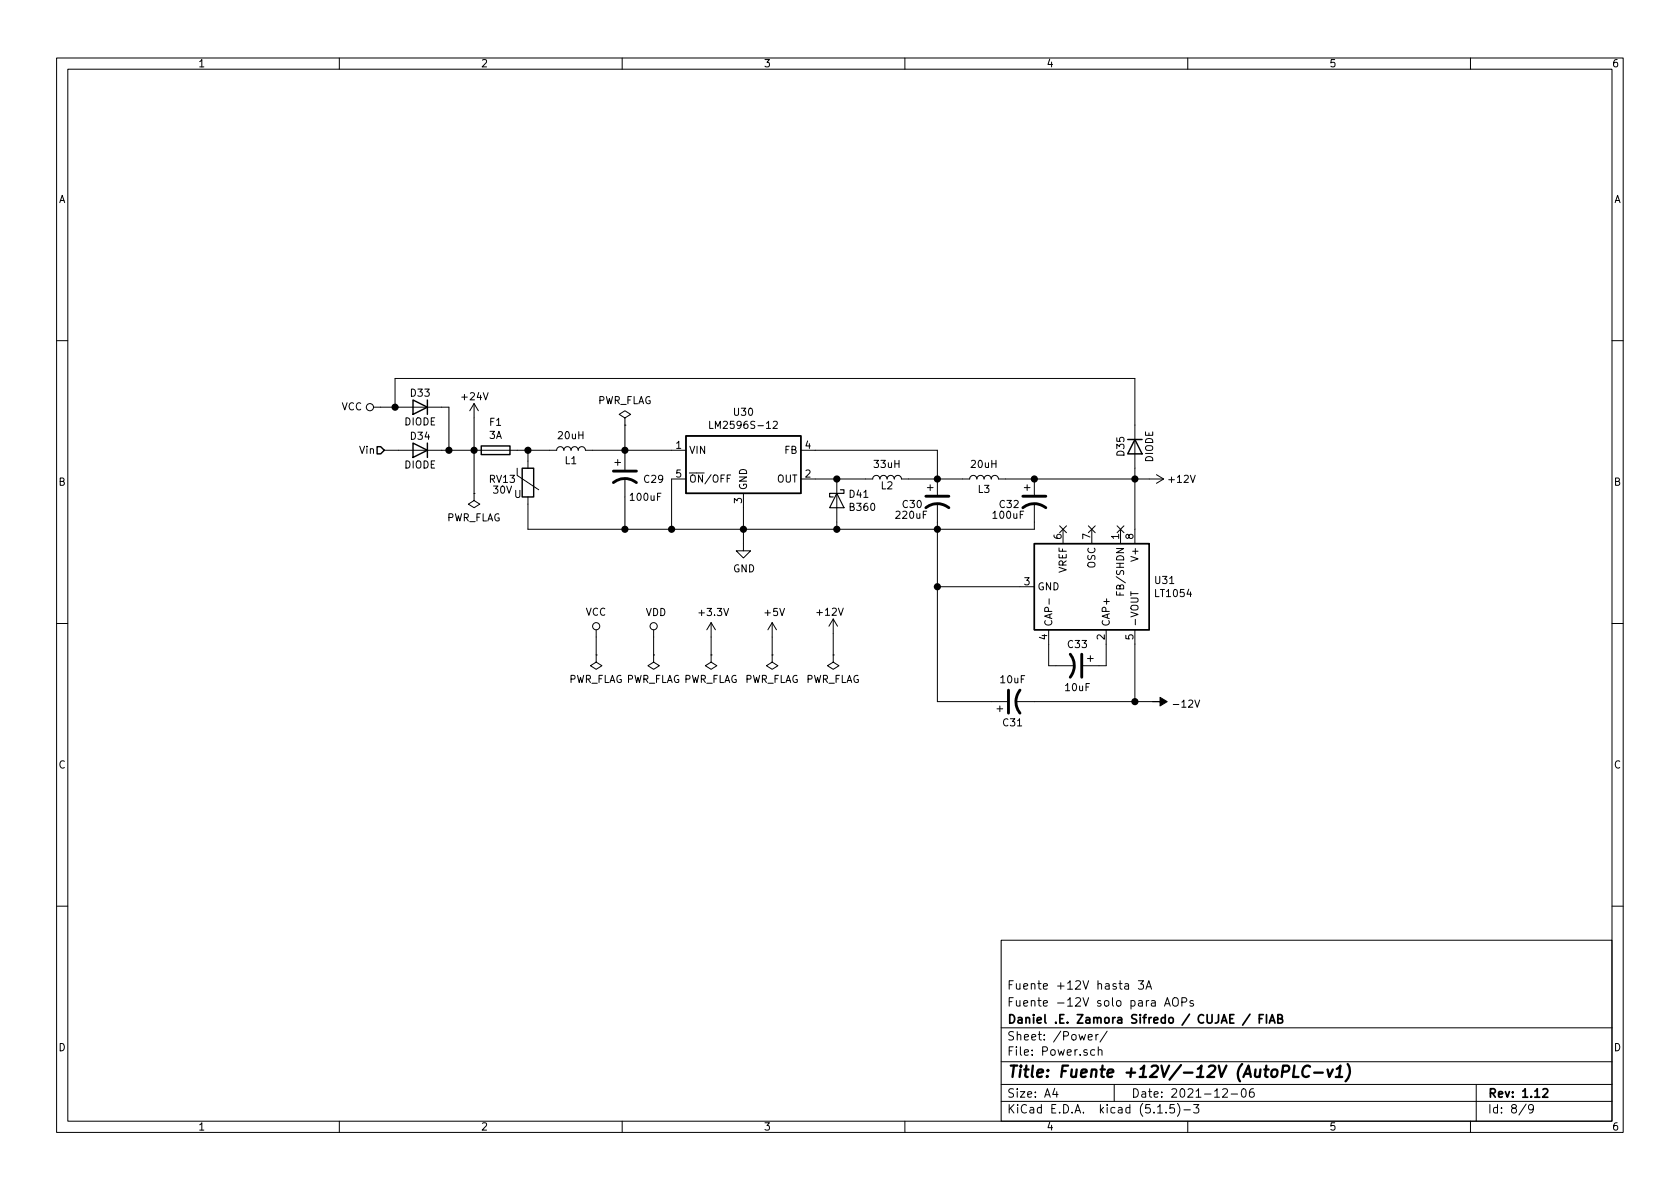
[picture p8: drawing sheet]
<svg xmlns="http://www.w3.org/2000/svg" width="297mm" height="210mm" viewBox="0 0 297 210" stroke-linecap="round" stroke-linejoin="round" font-family="sans-serif">
<g fill="none" stroke="#000" stroke-width=".18">
<path d="M10 10.3h277v189.9h-277zM12 12.2h273v186.1h-273zM60 10.3v1.9M110 10.3v1.9M160 10.3v1.9M210 10.3v1.9M260 10.3v1.9M10 60.2h2M66 72h13.4v7.6M67.9 79.6h30.5a.63 .63 0 0 1 .7-.6 .63 .63 0 0 1 .6 .6 .63 .63 0 0 1 .6-.6 .63 .63 0 0 1 .7 .6 .63 .63 0 0 1 .6-.6 .63 .63 0 0 1 .6 .6 .63 .63 0 0 1 .7-.6 .63 .63 0 0 1 .6 .6h17.8M69.8 72v-5.1h130.9v29.2M83.8 71.4l-.7 1.2"/>
<path d="M83.8 71.4v15.8M83.8 71.4l.8 1.2M93.3 79.6v3.2M110.5 73.9l1-.6-1-.7-1 .7 1 .6v1.3M110.5 75.2h.1M110.5 75.2v7.9M125.5 74.5v1.3h.6M136.7 74.6l.5-.1 .2 .3v.3l-.7 .7h.7M141.6 79.6h24.1v7.9M285 60.2h2M83.8 87.2v1.3l1 .6-1 .7-1-.7 1-.6M83.8 87.2h.1"/>
<path d="M91.4 82.8v1.3l3.8 2.5M93.3 87.9v5.7h89.6v-4.6M108.7 81.8h1M109.2 81.3v1M110.5 84.6v9M121.3 84.7h-2.6v8.9M129.2 84h-.6v1.3M131.4 87.2v10.2h1.3l-1.3 1.3-1.2-1.3h1.2M141.6 84.7h12.7a.63 .63 0 0 1 .6-.6 .63 .63 0 0 1 .7 .6 .63 .63 0 0 1 .6-.6 .63 .63 0 0 1 .6 .6 .63 .63 0 0 1 .7-.6 .63 .63 0 0 1 .6 .6 .63 .63 0 0 1 .6-.6 .63 .63 0 0 1 .7 .6h12a.63 .63 0 0 1 .7-.6 .63 .63 0 0 1 .6 .6 .63 .63 0 0 1 .7-.6 .63 .63 0 0 1 .6 .6 .63 .63 0 0 1 .6-.6 .63 .63 0 0 1 .7 .6 .63 .63 0 0 1 .6-.6 .63 .63 0 0 1 .6 .6h29.2M148 84.7v8.9M164 86.2h1M164.5 85.7v1"/>
<path d="M165.7 89v35.1h12.4M181.1 86.2h1M181.6 85.7v1M182.9 84.7v2.8M187.4 93l1.2 1.2M188 93.6v2.5M188.6 93l-1.2 1.2M192.4 93l1.2 1.2M193 93.6v2.5M193.6 93l-1.2 1.2M197.5 93l1.2 1.2M198.1 93.6v2.5"/>
<path d="M198.7 93l-1.2 1.2M204.5 83.9l1.2 .8M205.7 84.7l-1.2 .8M10 110.3h2M105.4 115.8v1.3l1 .6-1 .7-1-.7 1-.6M105.4 115.8h.1M105.4 111.4v4.4M115.6 115.8v1.3l1 .6-1 .7-1-.7 1-.6M115.6 115.8h.1M115.6 111.4v4.4M125.7 115.8v1.3l1 .6-1 .7-1-.7 1-.6M125.7 115.8h.1"/>
<path d="M125.7 110.1l-.7 1.3M125.7 110.1v5.7M125.7 110.1l.8 1.3M136.5 115.8v1.3l1 .6-1 .7-1-.7 1-.6M136.5 115.8h.1M136.5 110.1l-.7 1.3M136.5 110.1v5.7M136.5 110.1l.8 1.3M147.3 115.8v1.3l1 .6-1 .7-1-.7 1-.6M147.3 115.8h.1M147.3 109.5l-.7 1.2M147.3 109.5v6.3"/>
<path d="M147.3 109.5l.8 1.2M165.7 103.8h17.2M185.4 111.4v6.3h4.6M185.5 105.9v1M192.3 116.5h1M192.8 115.9v1.1M195.6 111.4v6.3h-4.1M197.4 104.6v.6h1.3M198 104.8v.4M199.9 104.6v.7M200.7 111.4v12.7M285 110.3h2"/>
<path d="M176.3 125.3h1M176.8 124.8v1.1M179.6 124.1h24.2M10 160.2h2M177 166.3h108v32h-108zM198.9 174h.6v.9M199.5 174.3l-.4 .1-.3 .2 .3 .3 .4-.1M201.3 173.4h.9l-.5 .6 .4 .1v.7l-.2 .1-.6-.1M202.6 174.9l.5-1.5 .5 1.5M202.8 174.5h.7M205.9 177.9l.5-1.5 .5 1.5M206 177.5h.8"/>
<path d="M207.4 176.7l.3-.3a.53 .53 0 0 1 .6 .5v.5a.51 .51 0 0 1-.8 .4 1.05 1.05 0 0 1-.1-1.1zM209 177.2l.7-.1 .1-.2v-.3l-.3-.2h-.5v1.5M211 177a.37 .37 0 0 0-.6 .1l.1 .3 .5 .1v.1l-.2 .3-.4-.1M285 160.2h2M60 198.3v1.9M110 198.3v1.9M160 198.3v1.9M177 194.8h108M177 191.8h108M177 187.8h108M177 181.8h108M186.5 192.5l-.4 1h1"/>
<path d="M186.8 193v1M192.4 183.4l.7-.1v-.3l-.5-.1-.2 .2 .1 .7h.6M193.5 185.7l-.4-.1-.3 .3 .1 .6 .2 .1 .4-.1M193.8 182.9v1M194.2 185.7h.1a.37 .37 0 0 1 .5 .1v.8M194.2 182.9l-.4 .2v.1M194.2 185.1v1.5M195.8 182.3l-1.3 2M197 191.8v3M204.7 196.8h.8M206.2 196.7v.1M207.6 195.3h-.7l-.1 .7 .2-.1 .5 .1 .2 .2-.1 .5-.2 .1-.6-.1"/>
<path d="M208.2 195.1a1.71 1.71 0 0 1 0 2.3M209.3 196.3h1.2M210 198.3v1.9M211 195.3h1l-.5 .6 .4 .1v.7l-.2 .1-.7-.1M216.2 192.7l.2-.2h.4l.2 .5-.9 1h.9M217.7 193.5h1.1M219.6 192.7l.4-.2a.94 .94 0 0 1 0 1.5 .82 .82 0 0 1-.4-1.3zM221.6 192.5a.59 .59 0 0 0-.7 .7l.1 .7 .2 .1 .5-.1 .1-.5-.2-.2-.4-.1-.3 .3M260 198.3v1.9M261 191.8v6.5M269.8 195.2l-1.2 2M271.1 196l-.3 .3-.4-.1-.1-.2v-.4l.1-.2 .4-.1 .2 .2a1.19 1.19 0 0 1-.2 1.2l-.4 .1"/>
<circle cx="65.4" cy="72" r=".63"/>
<circle cx="105.4" cy="110.7" r=".63"/>
<circle cx="115.6" cy="110.7" r=".63"/>
</g>
<path d="M221 179.3l-1.3 2M223.4 179.4h-.7v1.5M223.9 179.4v1.5M222.7 180.1h.4M224.4 180.9l.5-1.5 .5 1.5M224.6 180.5h.7M225.9 180.1h.5l.2-.1 .1-.3-.3-.3h-.5v1.5h.6l.3-.3a.41 .41 0 0 0-.4-.5M272.8 192.7l.2-.2h.4l.3 .5-1 1h1" fill="none" stroke="#000" stroke-width=".3"/>
<path d="M228.9 188.4l-.3 2h1M231.6 188.6a.89 .89 0 0 0-1 0 .89 .89 0 0 0-.3 1 .71 .71 0 0 0 .3 .8 .71 .71 0 0 0 .8-.1M232.4 189.7h1.5M234.7 189.1l.3 1.3 .7-1.3M236.2 190.4h1.1M236.3 189l.7-.6-.2 2M238.3 188.2a2.31 2.31 0 0 1-.4 3" fill="none" stroke="#000" stroke-width=".41"/>
<path d="M66.7 79h.6l.6 .6-.6 .7h-.6zM73 70.7l2.6 1.3-2.6 1.3zM73 78.4l2.6 1.2-2.6 1.3zM75.6 70.7v2.6M75.6 78.4v2.5M85.1 78.9h5.1v1.5h-5.1zM121.3 77.1h20.3v10.1h-20.3zM199.4 77.7h2.5M200.7 77.7l1.2 2.6h-2.5zM92.3 82.8h2.1v5.1h-2.1zM182.9 96.1h20.3v15.3h-20.3z" fill="none" stroke="#000" stroke-width=".25"/>
<path d="M108.5 85.3a3.3 3.3 0 0 1 4 0M108.5 83.3h4M163.7 89.8a3.3 3.3 0 0 1 4.1 0M163.7 87.8h4.1M180.8 89.8a3.3 3.3 0 0 1 4.1 0M180.8 87.8h4.1M189.2 115.7a3.3 3.3 0 0 1 0 4.1M191.3 115.7v4.1M178.3 122v4.1M180.3 122a3.3 3.3 0 0 0 0 4.1" fill="none" stroke="#000" stroke-width=".51"/>
<path d="M203.8 124.1h1.3v-.8l1.3 .8-1.3 .7v-.7z" fill="#000" stroke="#000" stroke-width=".18"/>
<path d="M148 87.2l1.2 2.6h-2.5zM148.6 86.6h.6v.6h-2.5v.7h.6" fill="none" stroke="#000" stroke-width=".2"/>
<g fill="#000" stroke="#000" stroke-width=".25">
<circle cx="69.9" cy="72" r=".51"/>
<circle cx="79.4" cy="79.6" r=".51"/>
<circle cx="83.8" cy="79.6" r=".51"/>
<circle cx="93.3" cy="79.6" r=".51"/>
<circle cx="110.5" cy="79.6" r=".51"/>
<circle cx="110.5" cy="93.6" r=".51"/>
<circle cx="118.7" cy="93.6" r=".51"/>
<circle cx="131.4" cy="93.6" r=".51"/>
<circle cx="148" cy="84.7" r=".51"/>
<circle cx="148" cy="93.6" r=".51"/>
<circle cx="165.7" cy="93.6" r=".51"/>
<circle cx="165.7" cy="84.7" r=".51"/>
<circle cx="182.9" cy="84.7" r=".51"/>
<circle cx="200.7" cy="84.7" r=".51"/>
<circle cx="165.7" cy="103.8" r=".51"/>
<circle cx="200.7" cy="124.1" r=".51"/>
</g>
<text font-size="2.8" x="178" y="190.5">Title: Fuente +12V/-12V (AutoPLC-v1)</text>
<g font-size="2.1">
<text x="178" y="178">Fuente -12V solo para AOPs</text>
<text x="178" y="175">Fuente +12V hasta 3A</text>
<text x="178" y="184">Sheet: /Power/</text>
<text x="178" y="181">Daniel .E. Zamora Sifredo / CUJAE / FIAB</text>
<text x="178" y="186.7">File: Power.sch</text>
<text x="178" y="196.9">KiCad E.D.A. kicad (5.1.5)-3</text>
<text x="178" y="194.1">Size: A4</text>
<text x="200" y="194.1">Date: 2021-12-06</text>
<text x="263" y="194.1">Rev: 1.12</text>
<text x="263" y="196.9">Id: 8/9</text>
</g>
<g font-size="1.8">
<text x="35" y="11.9">1</text>
<text x="85" y="11.9">2</text>
<text x="135" y="11.9">3</text>
<text x="185" y="11.9">4</text>
<text x="235" y="11.9">5</text>
<text x="285" y="11.9">6</text>
<text x="10.4" y="35.9">A</text>
<text x="285.4" y="35.9">A</text>
<text x="72.7" y="70.1">D33</text>
<text x="81.8" y="70.8">+24V</text>
<text x="105.5" y="71.5">PWR_FLAG</text>
<text x="60.4" y="72.6">VCC</text>
<text x="71.5" y="75.2">DIODE</text>
<text x="72.7" y="77.8">D34</text>
<text x="86.5" y="77.6">3A</text>
<text x="86.6" y="75.3">F1</text>
<text x="98.8" y="77.7">20uH</text>
<text x="126.3" y="75.8">LM2596S-12</text>
<text x="129.8" y="73.5">U30</text>
<text x="63.7" y="80.3">Vin</text>
<text x="71.5" y="82.8">DIODE</text>
<text x="99.9" y="82.1">L1</text>
<text x="119.5" y="79.4">1</text>
<text x="121.8" y="80.3">VIN</text>
<text x="138.7" y="80.3">FB</text>
<text x="142.4" y="79.4">4</text>
<text x="154.7" y="82.7">33uH</text>
<text x="171.8" y="82.7">20uH</text>
<text x="198.8" y="80.6" transform="rotate(-90 198.8 80.6)">D35</text>
<text x="203.9" y="81.8" transform="rotate(-90 203.9 81.8)">DIODE</text>
<text x="10.4" y="85.9">B</text>
<text x="86.6" y="85.4">RV13</text>
<text x="87.2" y="87.3">30V</text>
<text x="90.9" y="88.1">U</text>
<text x="111.6" y="88.6">100uF</text>
<text x="113.9" y="85.4">C29</text>
<text x="119.5" y="84.4">5</text>
<text x="121.8" y="85.3">ON/OFF</text>
<text x="131.2" y="89" transform="rotate(-90 131.2 89)">3</text>
<text x="132.1" y="86.7" transform="rotate(-90 132.1 86.7)">GND</text>
<text x="137.4" y="85.3">OUT</text>
<text x="142.4" y="84.4">2</text>
<text x="150.2" y="88">D41</text>
<text x="155.8" y="86.5">L2</text>
<text x="159.7" y="89.8">C30</text>
<text x="173" y="87.2">L3</text>
<text x="176.8" y="89.8">C32</text>
<text x="206.8" y="85.4">+12V</text>
<text x="285.4" y="85.9">B</text>
<text x="78.8" y="92.2">PWR_FLAG</text>
<text x="150.4" y="90.3">B360</text>
<text x="158.6" y="91.7">220uF</text>
<text x="175.7" y="91.7">100uF</text>
<text x="187.7" y="95.3" transform="rotate(-90 187.7 95.3)">6</text>
<text x="192.8" y="95.3" transform="rotate(-90 192.8 95.3)">7</text>
<text x="197.9" y="95.3" transform="rotate(-90 197.9 95.3)">1</text>
<text x="200.4" y="95.3" transform="rotate(-90 200.4 95.3)">8</text>
<text x="129.6" y="101.2">GND</text>
<text x="188.6" y="101.4" transform="rotate(-90 188.6 101.4)">VREF</text>
<text x="193.7" y="100.5" transform="rotate(-90 193.7 100.5)">OSC</text>
<text x="201.3" y="98.9" transform="rotate(-90 201.3 98.9)">V+</text>
<text x="181.1" y="103.5">3</text>
<text x="183.4" y="104.4">GND</text>
<text x="198.8" y="104.5" transform="rotate(-90 198.8 104.5)">FB/SHDN</text>
<text x="204.3" y="103.3">U31</text>
<text x="204.4" y="105.6">LT1054</text>
<text x="103.5" y="108.9">VCC</text>
<text x="114.1" y="108.9">VDD</text>
<text x="123.8" y="108.9">+3.3V</text>
<text x="135.3" y="108.9">+5V</text>
<text x="144.6" y="108.9">+12V</text>
<text x="185.2" y="113.1" transform="rotate(-90 185.2 113.1)">4</text>
<text x="186.1" y="110.9" transform="rotate(-90 186.1 110.9)">CAP-</text>
<text x="195.3" y="113.1" transform="rotate(-90 195.3 113.1)">2</text>
<text x="196.2" y="110.9" transform="rotate(-90 196.2 110.9)">CAP+</text>
<text x="200.4" y="113.1" transform="rotate(-90 200.4 113.1)">5</text>
<text x="201.3" y="110.9" transform="rotate(-90 201.3 110.9)">-VOUT</text>
<text x="188.9" y="114.6">C33</text>
<text x="100.4" y="120.8">PWR_FLAG PWR_FLAG PWR_FLAG PWR_FLAG PWR_FLAG</text>
<text x="177" y="120.8">10uF</text>
<text x="188.4" y="122.2">10uF</text>
<text x="207.8" y="125.1">-12V</text>
<text x="177.4" y="128.4">C31</text>
<text x="10.4" y="135.9">C</text>
<text x="285.4" y="135.9">C</text>
<text x="10.4" y="185.9">D</text>
<text x="285.4" y="185.9">D</text>
<text x="35" y="199.9">1</text>
<text x="85" y="199.9">2</text>
<text x="135" y="199.9">3</text>
<text x="185" y="199.9">4</text>
<text x="235" y="199.9">5</text>
<text x="285" y="199.9">6</text>
</g>
</svg>
